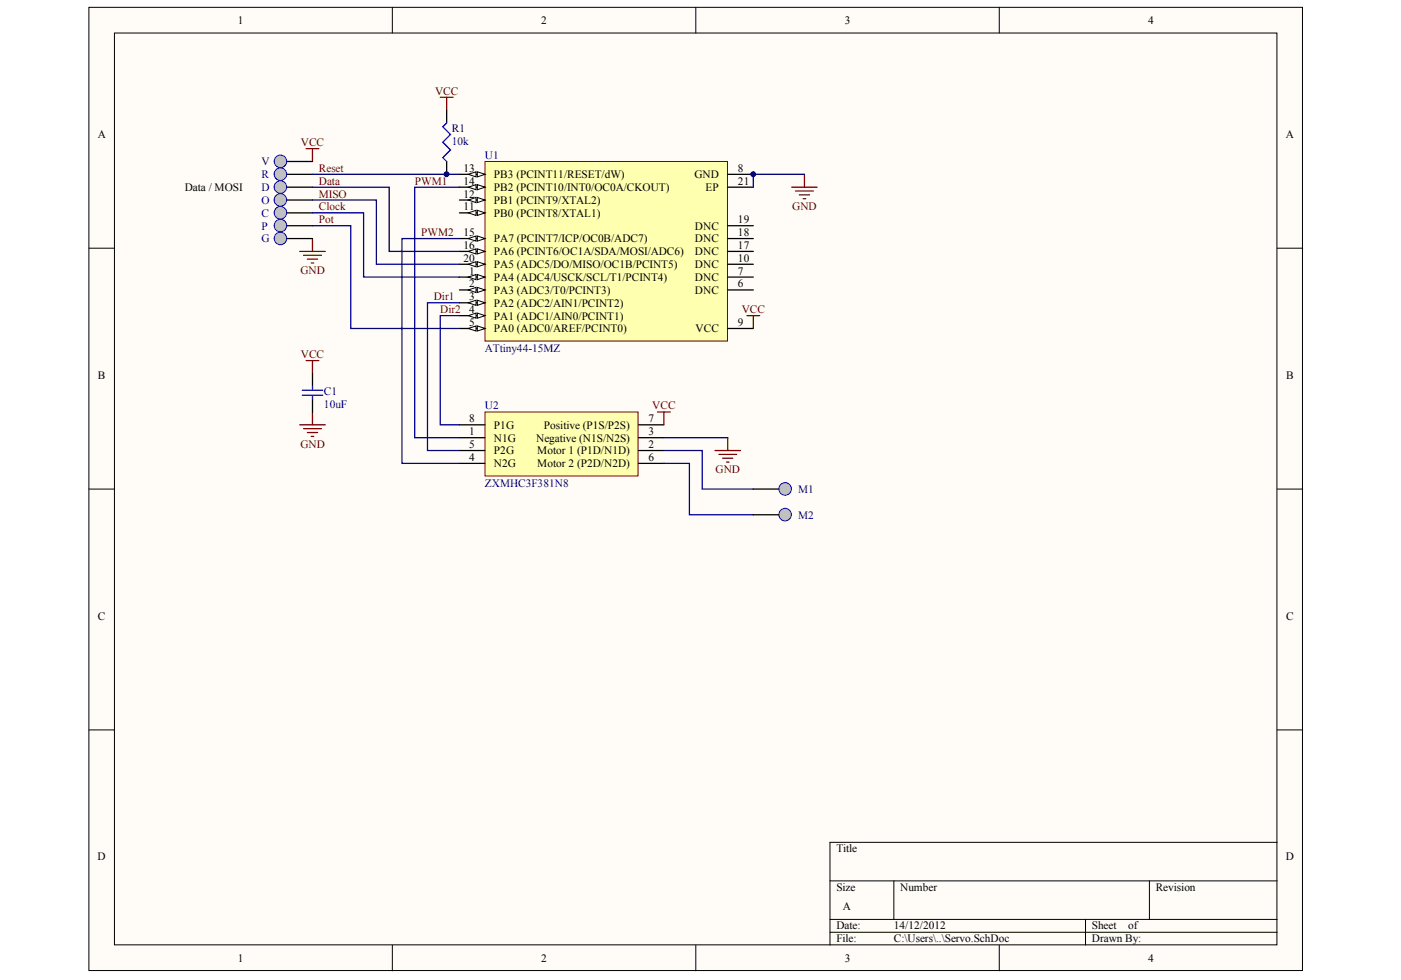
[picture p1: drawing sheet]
<svg xmlns="http://www.w3.org/2000/svg" width="289mm" height="202mm" viewBox="0 0 289 202" stroke-linecap="round" stroke-linejoin="round" font-family="sans-serif">
<g fill="#fffcf8" stroke="#000" stroke-width=".21">
<path d="M18.3 1.5h250.3v198.7h-250.3z"/>
<path d="M23.6 6.8h239.7v188.1h-239.7z"/>
</g>
<g fill="none" stroke="#000" stroke-width=".21">
<path d="M80.9 1.5v5.3M143.5 1.5v5.3M206.1 1.5v5.3M18.3 51.2h5.3M263.4 51.2h5.3M18.3 100.9h5.3M263.4 100.9h5.3M18.3 150.6h5.3M263.4 150.6h5.3M263.4 173.7h-92.2v21.2M80.9 194.9v5.3M143.5 194.9v5.3"/>
<path d="M171.2 181.7h92.2M171.2 189.6h92.2M171.2 192.3h92.2M184.3 181.7v7.9M206.1 194.9v5.3M223.9 189.6v5.3M237 181.7v7.9"/>
</g>
<path d="M100 85h31.6v13.2h-31.6z" fill="#ffffb0" stroke="#800000" stroke-width=".21"/>
<path d="M94.7 90.3h5.3M94.7 92.9h5.3M94.7 95.6h5.3M94.7 87.6h5.3M131.6 90.3h5.3M131.6 92.9h5.3M131.6 95.6h5.3M131.6 87.6h5.3" fill="none" stroke="#000" stroke-width=".26"/>
<g fill="none" stroke="#800000" stroke-width=".26">
<path d="M63.1 74.4h2.7M64.4 74.4v2.6M61.8 87.6h5.3M62.6 88.4h3.7M63.4 89.2h2.1M64.2 90h.5M64.4 85v2.6M135.6 85h2.6M136.9 85v2.6M147.4 92.9h5.3M148.2 93.7h3.7M149 94.5h2.1"/>
<path d="M149.8 95.3h.5M150.1 90.3v2.6"/>
</g>
<path d="M136.9 92.9h7.9v8h10.6M136.9 95.6h5.3v10.6h13.2M136.9 90.3h13.2" fill="none" stroke="#000080" stroke-width=".26"/>
<circle cx="161.9" cy="100.9" r="1.3" fill="#c0c0c0" stroke="#00f" stroke-width=".21"/>
<path d="M155.4 100.9h5.2" fill="none" stroke="#000" stroke-width=".26"/>
<circle cx="161.9" cy="106.2" r="1.3" fill="#c0c0c0" stroke="#00f" stroke-width=".21"/>
<path d="M155.4 106.2h5.2" fill="none" stroke="#000" stroke-width=".26"/>
<path d="M100 33.3h50v37.1h-50z" fill="#ffffb0" stroke="#800000" stroke-width=".21"/>
<path d="M94.7 57.2h5.3" fill="none" stroke="#000" stroke-width=".26"/>
<g fill="#fffcf8" stroke="#000" stroke-width=".21">
<path d="M98.4 56.6l1.6 .6-1.6 .5z"/>
<path d="M96.6 57.2l1.6-.6v1.1z"/>
</g>
<path d="M94.7 59.8h5.3" fill="none" stroke="#000" stroke-width=".26"/>
<g fill="#fffcf8" stroke="#000" stroke-width=".21">
<path d="M98.4 59.3l1.6 .5-1.6 .5z"/>
<path d="M96.6 59.8l1.6-.5v1z"/>
</g>
<path d="M94.7 62.5h5.3" fill="none" stroke="#000" stroke-width=".26"/>
<g fill="#fffcf8" stroke="#000" stroke-width=".21">
<path d="M98.4 61.9l1.6 .6-1.6 .5z"/>
<path d="M96.6 62.5l1.6-.6v1.1z"/>
</g>
<path d="M94.7 65.1h5.3" fill="none" stroke="#000" stroke-width=".26"/>
<g fill="#fffcf8" stroke="#000" stroke-width=".21">
<path d="M98.4 64.6l1.6 .5-1.6 .5z"/>
<path d="M96.6 65.1l1.6-.5v1z"/>
</g>
<path d="M94.7 67.8h5.3" fill="none" stroke="#000" stroke-width=".26"/>
<g fill="#fffcf8" stroke="#000" stroke-width=".21">
<path d="M98.4 67.2l1.6 .6-1.6 .5z"/>
<path d="M96.6 67.8l1.6-.6v1.1z"/>
</g>
<path d="M150.1 36h5.3M94.7 43.9h5.3M150.1 59.8h5.3M150.1 57.2h5.3M150.1 54.5h5.3M150.1 67.8h5.3" fill="none" stroke="#000" stroke-width=".26"/>
<g fill="#fffcf8" stroke="#000" stroke-width=".21">
<path d="M98.4 43.4l1.6 .5-1.6 .5z"/>
<path d="M96.6 43.9l1.6-.5v1z"/>
</g>
<path d="M94.7 41.3h5.3" fill="none" stroke="#000" stroke-width=".26"/>
<g fill="#fffcf8" stroke="#000" stroke-width=".21">
<path d="M98.4 40.7l1.6 .6-1.6 .5z"/>
<path d="M96.6 41.3l1.6-.6v1.1z"/>
</g>
<path d="M94.7 36h5.3" fill="none" stroke="#000" stroke-width=".26"/>
<g fill="#fffcf8" stroke="#000" stroke-width=".21">
<path d="M98.4 35.4l1.6 .6-1.6 .5z"/>
<path d="M96.6 36l1.6-.6v1.1z"/>
</g>
<path d="M94.7 38.6h5.3" fill="none" stroke="#000" stroke-width=".26"/>
<g fill="#fffcf8" stroke="#000" stroke-width=".21">
<path d="M98.4 38.1l1.6 .5-1.6 .5z"/>
<path d="M96.6 38.6l1.6-.5v1z"/>
</g>
<path d="M94.7 49.2h5.3" fill="none" stroke="#000" stroke-width=".26"/>
<g fill="#fffcf8" stroke="#000" stroke-width=".21">
<path d="M98.4 48.7l1.6 .5-1.6 .5z"/>
<path d="M96.6 49.2l1.6-.5v1z"/>
</g>
<path d="M94.7 51.9h5.3" fill="none" stroke="#000" stroke-width=".26"/>
<g fill="#fffcf8" stroke="#000" stroke-width=".21">
<path d="M98.4 51.3l1.6 .6-1.6 .5z"/>
<path d="M96.6 51.9l1.6-.6v1.1z"/>
</g>
<path d="M94.7 54.5h5.3M150.1 51.9h5.3M150.1 49.2h5.3M150.1 46.6h5.3" fill="none" stroke="#000" stroke-width=".26"/>
<g fill="#fffcf8" stroke="#000" stroke-width=".21">
<path d="M98.4 54l1.6 .5-1.6 .5z"/>
<path d="M96.6 54.5l1.6-.5v1z"/>
</g>
<path d="M92.1 22.7v2.7M92.1 33.3v2.7M150.1 38.6h5.3" fill="none" stroke="#000" stroke-width=".26"/>
<path d="M63.1 30.7h2.7M64.4 30.7v2.6M90.8 20.1h2.6M92.1 20.1v2.6M61.8 51.9h5.3M62.6 52.7h3.7M63.4 53.4h2.1M64.2 54.2h.5M64.4 49.2v2.7" fill="none" stroke="#800000" stroke-width=".26"/>
<path d="M92.1 25.4l-.8 .8 1.6 1.5-1.6 1.6 1.6 1.6-1.6 1.6 .8 .8" fill="none" stroke="#00f" stroke-width=".26"/>
<circle cx="57.8" cy="33.3" r="1.3" fill="#c0c0c0" stroke="#00f" stroke-width=".21"/>
<path d="M59.2 33.3h5.2" fill="none" stroke="#000" stroke-width=".26"/>
<circle cx="57.8" cy="38.6" r="1.3" fill="#c0c0c0" stroke="#00f" stroke-width=".21"/>
<path d="M59.2 38.6h5.2" fill="none" stroke="#000" stroke-width=".26"/>
<circle cx="57.8" cy="43.9" r="1.3" fill="#c0c0c0" stroke="#00f" stroke-width=".21"/>
<path d="M59.2 43.9h5.2" fill="none" stroke="#000" stroke-width=".26"/>
<circle cx="57.8" cy="49.2" r="1.3" fill="#c0c0c0" stroke="#00f" stroke-width=".21"/>
<path d="M59.2 49.2h5.2" fill="none" stroke="#000" stroke-width=".26"/>
<circle cx="57.8" cy="46.5" r="1.3" fill="#c0c0c0" stroke="#00f" stroke-width=".21"/>
<path d="M59.2 46.6h5.2" fill="none" stroke="#000" stroke-width=".26"/>
<circle cx="57.8" cy="41.2" r="1.3" fill="#c0c0c0" stroke="#00f" stroke-width=".21"/>
<path d="M59.2 41.3h5.2" fill="none" stroke="#000" stroke-width=".26"/>
<circle cx="57.8" cy="35.9" r="1.3" fill="#c0c0c0" stroke="#00f" stroke-width=".21"/>
<path d="M59.2 36h5.2M64.4 77v2.7M64.4 82.3v2.7" fill="none" stroke="#000" stroke-width=".26"/>
<path d="M64.4 38.6h15.9v13.3h14.4M64.4 36h30.3M94.7 38.6h-9.2v51.7h9.2M165.9 36h-10.5v2.6M64.4 41.3h13.2v13.2h17.1M64.4 43.9h10.6v13.3h19.7M64.4 46.6h7.9v21.2h22.4M94.7 49.2h-11.8v46.4h11.8M94.7 65.1h-3.9v22.5h3.9M94.7 62.5h-6.5v30.4h6.5" fill="none" stroke="#000080" stroke-width=".26"/>
<path d="M163.3 38.6h5.2M164 39.4h3.7M165.9 36v2.6M164.8 40.2h2.1M165.6 41h.6M154 65.1h2.7M155.4 65.1v2.7" fill="none" stroke="#800000" stroke-width=".26"/>
<path d="M64.4 79.7v.8M62.3 80.5h4.3M62.3 81.5h4.3M64.4 81.5v.8" fill="none" stroke="#00f" stroke-width=".26"/>
<g fill="#000080" stroke="#000080" stroke-width=".21">
<circle cx="92.1" cy="35.9" r=".5"/>
<circle cx="155.3" cy="35.9" r=".5"/>
</g>
<g font-size="2.3">
<text x="49.1" y="4.9">1</text>
<text x="111.6" y="4.9">2</text>
<text x="174.2" y="4.9">3</text>
<text x="236.8" y="4.9">4</text>
<text x="20.1" y="28.4">A</text>
<text x="265.2" y="28.4">A</text>
<text x="95.6" y="35.4">13</text>
<text x="152.2" y="35.4">8</text>
<text x="38.1" y="39.4">Data / MOSI</text>
<text x="95.6" y="40.7">12</text>
<text x="95.6" y="38.1">14</text>
<text x="101.9" y="36.8">PB3 (PCINT11/RESET/dW)</text>
<text x="101.9" y="39.4">PB2 (PCINT10/INT0/OC0A/CKOUT)</text>
<text x="143.2" y="36.8">GND</text>
<text x="145.5" y="39.4">EP</text>
<text x="152.2" y="38.1">21</text>
<text x="95.6" y="43.4">11</text>
<text x="101.9" y="44.7">PB0 (PCINT8/XTAL1)</text>
<text x="101.9" y="42.1">PB1 (PCINT9/XTAL2)</text>
<text x="143.3" y="47.4">DNC</text>
<text x="152.2" y="46">19</text>
<text x="95.6" y="48.7">15</text>
<text x="95.6" y="51.3">16</text>
<text x="95.6" y="54">20</text>
<text x="101.9" y="50">PA7 (PCINT7/ICP/OC0B/ADC7)</text>
<text x="101.9" y="52.7">PA6 (PCINT6/OC1A/SDA/MOSI/ADC6)</text>
<text x="143.3" y="52.7">DNC</text>
<text x="143.3" y="50">DNC</text>
<text x="152.2" y="54">10</text>
<text x="152.2" y="51.3">17</text>
<text x="152.2" y="48.7">18</text>
<text x="96.7" y="56.6">1</text>
<text x="96.7" y="59.3">2</text>
<text x="101.9" y="58">PA4 (ADC4/USCK/SCL/T1/PCINT4)</text>
<text x="101.9" y="55.3">PA5 (ADC5/DO/MISO/OC1B/PCINT5)</text>
<text x="143.3" y="58">DNC</text>
<text x="143.3" y="55.3">DNC</text>
<text x="152.2" y="59.3">6</text>
<text x="152.2" y="56.6">7</text>
<text x="96.7" y="61.9">3</text>
<text x="96.7" y="64.6">4</text>
<text x="101.9" y="60.6">PA3 (ADC3/T0/PCINT3)</text>
<text x="101.9" y="63.3">PA2 (ADC2/AIN1/PCINT2)</text>
<text x="101.9" y="65.9">PA1 (ADC1/AIN0/PCINT1)</text>
<text x="143.3" y="60.6">DNC</text>
<text x="96.7" y="67.2">5</text>
<text x="101.9" y="68.6">PA0 (ADC0/AREF/PCINT0)</text>
<text x="143.4" y="68.6">VCC</text>
<text x="152.2" y="67.2">9</text>
<text x="20.2" y="78.1">B</text>
<text x="265.3" y="78.1">B</text>
<text x="96.7" y="89.8">1</text>
<text x="96.7" y="87.1">8</text>
<text x="101.9" y="88.4">P1G</text>
<text x="112.2" y="88.4">Positive (P1S/P2S)</text>
<text x="133.7" y="89.8">3</text>
<text x="133.7" y="87.1">7</text>
<text x="96.7" y="95.1">4</text>
<text x="96.7" y="92.4">5</text>
<text x="101.9" y="91.1">N1G</text>
<text x="101.9" y="93.7">P2G</text>
<text x="110.6" y="91.1">Negative (N1S/N2S)</text>
<text x="110.8" y="93.7">Motor 1 (P1D/N1D)</text>
<text x="133.7" y="92.4">2</text>
<text x="133.7" y="95.1">6</text>
<text x="101.9" y="96.4">N2G</text>
<text x="110.8" y="96.4">Motor 2 (P2D/N2D)</text>
<text x="20.2" y="127.8">C</text>
<text x="265.3" y="127.8">C</text>
<text x="20.1" y="177.5">D</text>
<text x="172.5" y="175.8">Title</text>
<text x="265.2" y="177.5">D</text>
<text x="172.5" y="183.8">Size</text>
<text x="185.7" y="183.8">Number</text>
<text x="238.4" y="183.8">Revision</text>
<text x="172.5" y="191.7">Date:</text>
<text x="173.8" y="187.7">A</text>
<text x="184.3" y="191.7">14/12/2012</text>
<text x="225.2" y="191.7">Sheet</text>
<text x="232.6" y="191.7">of</text>
<text x="172.5" y="194.4">File:</text>
<text x="184.3" y="194.4">C:\Users\..\Servo.SchDoc</text>
<text x="225.2" y="194.4">Drawn By:</text>
<text x="49.1" y="198.4">1</text>
<text x="111.6" y="198.4">2</text>
<text x="174.2" y="198.4">3</text>
<text x="236.8" y="198.4">4</text>
</g>
<g font-size="2.3" fill="#800000">
<text x="89.7" y="19.5">VCC</text>
<text x="62" y="30.1">VCC</text>
<text x="65.8" y="35.4">Reset</text>
<text x="65.8" y="38.1">Data</text>
<text x="65.8" y="40.7">MISO</text>
<text x="85.5" y="38.1">PWM1</text>
<text x="65.8" y="43.4">Clock</text>
<text x="65.8" y="46">Pot</text>
<text x="163.4" y="43.3">GND</text>
<text x="86.8" y="48.7">PWM2</text>
<text x="61.9" y="56.6">GND</text>
<text x="89.5" y="61.9">Dir1</text>
<text x="90.8" y="64.6">Dir2</text>
<text x="153" y="64.6">VCC</text>
<text x="62" y="73.9">VCC</text>
<text x="134.5" y="84.5">VCC</text>
<text x="61.9" y="92.4">GND</text>
<text x="147.6" y="97.7">GND</text>
</g>
<g font-size="2.3" fill="#000080">
<text x="93.2" y="29.9">10k</text>
<text x="93.2" y="27.2">R1</text>
<text x="53.9" y="34.1">V</text>
<text x="100" y="32.8">U1</text>
<text x="53.9" y="39.4">D</text>
<text x="53.9" y="36.8">R</text>
<text x="53.9" y="44.7">C</text>
<text x="53.9" y="47.4">P</text>
<text x="53.9" y="42.1">O</text>
<text x="53.9" y="50">G</text>
<text x="100" y="72.5">ATtiny44-15MZ</text>
<text x="66.8" y="81.5">C1</text>
<text x="66.8" y="84.2">10uF</text>
<text x="100" y="84.5">U2</text>
<text x="100" y="100.4">ZXMHC3F381N8</text>
<text x="164.6" y="101.7">M1</text>
<text x="164.6" y="107">M2</text>
</g>
</svg>
